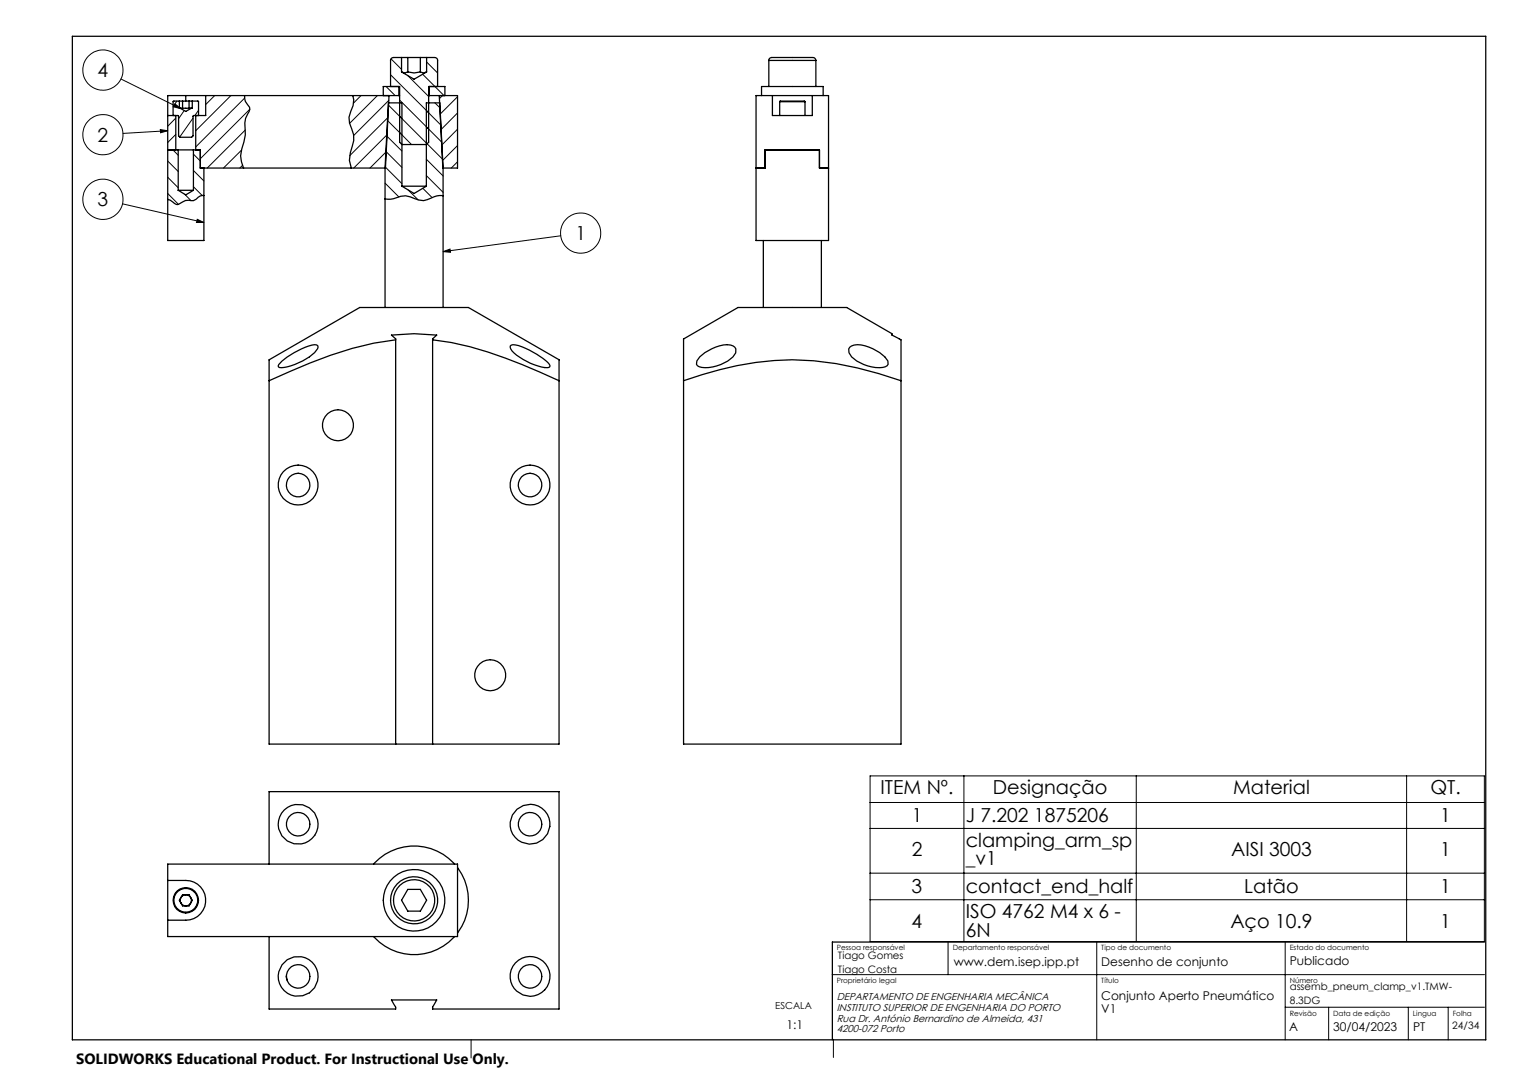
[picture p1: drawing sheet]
<svg xmlns="http://www.w3.org/2000/svg" width="420mm" height="297mm" viewBox="0 0 420 297" stroke-linecap="round" stroke-linejoin="round" font-family="sans-serif">
<g fill="none" stroke="#000" stroke-width=".35">
<path d="M20 10h390v277h-390zM110.8 19.9l.9 .2 .8-.2M110.8 15.9v4M110.8 19.9l3.5 2 3.4-2M112.5 19.9l1.8 .2 1.7-.2M112.5 15.9v4M116 19.9l.9 .2 .8-.2M116 15.9v4M117.7 15.9v4M212.2 16.7a.88 .88 0 0 1 1.1-.8h10.2a1.42 1.42 0 0 1 1.5 .4l.1 .4M212.2 16.7h12.9M212.2 16.7v7.2"/>
<path d="M225.1 16.7v7.2M47.8 31.9l.1-4h6.8l.1 4M48.5 31.9v9.5M49.5 27.9v2h.2M49.7 29.9h3.1M49.7 29.9l1.6 .9 1.5-.9M50.4 27.9v2M51.3 26.4h5.5M51.3 26.4h-5v40h10v-20M51.3 26.4v1.5M52.2 27.9v2M53.1 27.9v2h-.3"/>
<path d="M54 31.9v9.5M56.8 26.4v5.5l-3.5 .1v5.5l-.4 .4h-3.2l-.4-.4-.1-5.5-2.9-.1M56.8 26.4h53.3M67.5 26.4a3.7 3.7 0 0 0 1.4 3.2l-.1 1.2a5.7 5.7 0 0 0-1.2 4.5l.1 1.9-.4 2a7.9 7.9 0 0 0-.1 7.2M97.4 26.4l.2 1.1-.2 1.6-1.1 3.2 .1 1.7 1.2 3.2v1.6l-.9 3.3-.3 2.2 .5 2.1M105.8 26.4v-2.5h4.5v15.4l.6 .6h6.8l.6-.6v-15.4h4.5v2.5M107.4 26.4l-1 20h-51.1v-5h-1.9M107.8 23.9v-7.2a.85 .85 0 0 1 .8-.8h11.4a.78 .78 0 0 1 .8 .8v7.2M110.1 26.4h.2M110.1 23.9v2.5M118.3 26.4h.2M118.5 26.4h7.8v20h-4.1l-1-20"/>
<path d="M118.5 23.9v2.5M210.1 26.4v-2.5h17.1v2.5M213.1 26.4h11.1M213.1 26.4h-4.5v40h20v-40h-4.4M213.1 26.4v5.5h11.1v-5.5M215.2 28.1l.1-.2h6.7l.1 .2M215.2 28.1h6.9M215.2 28.1v3.8M222.1 28.1v3.8M46.3 41.4h2.9M49.2 52.5h4.2M49.2 41.4h4.2"/>
<path d="M49.2 52.5l2.1 1.3 2.1-1.3M49.2 41.4v11.1M53.4 41.4v11.1M56.3 54a2.24 2.24 0 0 0-2.2 1l-.7 .4a4.8 4.8 0 0 0-4.2 1 1.47 1.47 0 0 1-1.5-.6l-1.4-.8M110.9 51.4h6.8M110.9 51.4v-23h-3.7l-.9 18v38.5M110.9 51.4l3.4 2 3.4-2M117.7 51.4v-23h3.7l.9 18v38.5M122.3 54h-.5a7.1 7.1 0 0 0-3.9 1.1 6 6 0 0 1-4.6-.7 6.2 6.2 0 0 0-4.7 .5h-2.3M208.6 46.4h2.5v-5h15v5h2.5M210.6 66.4v18.5M226.7 66.4v18.5"/>
<path d="M77.8 99.7a20.3 20.3 0 0 1 9.1-4.6l.5 .1 .4 .6a7.3 7.3 0 0 1-4.3 3.8 12.3 12.3 0 0 1-6.3 1.9l-.4-.5zM109.2 93.8a95.3 95.3 0 0 0-29.2 8.7l-5.7 2.6M109.2 93.8v-.3l-1.2-1 6.3-.4 6.2 .4-1.1 1v.3M109.2 93.8v111.6M119.4 93.8a102.7 102.7 0 0 1 29.6 8.9l5.3 2.4M119.4 93.8v111.6M141 95.3a7.8 7.8 0 0 1 5.1 1.4 14.6 14.6 0 0 1 5.7 4.2l-.1 .3a2.38 2.38 0 0 1-2.2 .1 16.1 16.1 0 0 1-8.5-4.9l-.2-.9zM154.3 99.3v5.8M154.3 99.3l-25-14.4h-30l-25 14.4v5.8M188.6 93.6l15.1-8.7h29.9l12.5 7.2v.4l2.5 1.3v11.3M188.6 93.6v11.5M193.1 98.5a11.3 11.3 0 0 1 8.5-3.3l1.2 .6 .3 .5-.1 1.1a9 9 0 0 1-6.3 3.9 6.2 6.2 0 0 1-4.2-.3l-.3-.4 .1-1z"/>
<path d="M234.5 95.8a5.2 5.2 0 0 1 5.3 0 10.3 10.3 0 0 1 5.2 3.8l.1 1a4.3 4.3 0 0 1-4.5 .7 11.7 11.7 0 0 1-5.6-2.8l-.7-1.1-.1-1.1zM74.3 105.1v100.3h80v-100.3M188.6 105.1a86.4 86.4 0 0 1 36-5.5 101 101 0 0 1 24 5.5M188.6 105.1v100.3h60v-100.3M46.3 238.5h80v20h-80zM74.3 238.5v-20h80v60h-34.9v-.5l1.1-2h-12.5l1.2 2v.5h-34.9v-20M103.1 238.5a15 15 0 0 1 22.3 0M126.3 239.5a15 15 0 0 1 0 18M46.3 243h5a5.5 5.5 0 0 1 5.5 5.5 5.5 5.5 0 0 1-5.5 5.5h-5M50.4 247h1.8l.9 1.5-.9 1.5h-1.8l-.9-1.5zM103.1 258.5a15 15 0 0 0 22.3 0M112.5 245.5h3.5l1.7 3-1.7 3h-3.5l-1.7-3z"/>
<path d="M79 269.3l.2 1.2M409.6 260h-179.9v27"/>
<circle cx="93.3" cy="117.4" r="4.3"/>
<circle cx="82.3" cy="133.9" r="5.5"/>
<circle cx="82.3" cy="133.9" r="3.2"/>
<circle cx="146.3" cy="133.9" r="5.5"/>
<circle cx="146.3" cy="133.9" r="3.2"/>
<circle cx="135.3" cy="186.4" r="4.3"/>
<circle cx="82.3" cy="227.5" r="3.2"/>
<circle cx="82.3" cy="227.5" r="5.5"/>
<circle cx="146.3" cy="227.5" r="5.5"/>
<circle cx="146.3" cy="227.5" r="3.2"/>
<circle cx="51.3" cy="248.5" r="3.5"/>
<circle cx="51.3" cy="248.5" r="3.3"/>
<circle cx="51.3" cy="248.5" r="1.53"/>
<circle cx="114.3" cy="248.5" r="6.5"/>
<circle cx="114.3" cy="248.5" r="8.5"/>
<circle cx="114.3" cy="248.5" r="5.7"/>
<circle cx="82.3" cy="269.5" r="3.2"/>
<circle cx="82.3" cy="269.5" r="5.5"/>
<circle cx="146.3" cy="269.5" r="3.2"/>
<circle cx="146.3" cy="269.5" r="5.5"/>
</g>
<g fill="none" stroke="#000" stroke-width=".28">
<path d="M107.9 16.3l2.9 2.9M117.7 17.1l3.1 3M33.4 21.8l16.5 8.2M44.2 35.8l2.1 .3-2 .6zM46.3 36.1l-12.4 .7M48.3 28.7l1.6 1.3-2-.5zM48.5 37.1l-2.2 2.2M48.5 32.6l-2.2 2.3M48.8 27.9l-1 1.5M50.8 30.5l-1.5 2.3M53.3 32.6l-3.7 5.2M54.8 30.4l-1 1.5"/>
<path d="M59.2 26.4l-2.4 2.5M63.7 26.4l-9.7 9.7M67.5 27.1l-13.5 13.5M67.7 35.9l-10.5 10.5M68.9 30.2l-13.6 13.6M99.6 26.4l-2 2M104.1 26.4l-7.6 7.6M106.5 23.9l2.5 2.5M106.7 37.5l4.2 4.2M106.8 37.2l-9.2 9.2M106.9 33.3l4 3.9M107 32.5l-10.5 10.5"/>
<path d="M107.1 29l15.1 15M107.3 27.7l-9.7 9.7M107.8 20.6l13.9 13.9M110.3 27.6l11.6 11.7M110.3 36.6l3.3 3.3M112.5 20.8l5.8 5.8M116.6 20.5l5.9 5.9M120 28.4l1.5 1.4M122.1 26.4l-.9 .8M126.3 26.7l-4.8 4.8M126.3 31.2l-4.6 4.6M126.3 35.7l-4.4 4.4"/>
<path d="M33.8 56.3l22.5 5.1M46.3 53.4l2.9 3M46.3 48.9l2.9 2.9M46.3 44.4l2.9 2.9M47.7 41.4l1.5 1.5M50.9 53.6l1.8 1.8M53.4 51.5l2.4 2.5M53.4 47.1l2.9 2.8M53.4 42.5l1.9 1.9M66.6 41.4l-4.9 5M66.9 45.6l-.7 .8M106.3 50.5l3.8 3.9"/>
<path d="M106.3 46.1l4.6 4.6M106.5 41.8l4.4 4.4M106.6 41.9l-4.5 4.5M112.6 52.5l2.8 2.7M116.7 52l2.5 2.5M117.7 48.5l4.6 4.6M117.7 44l4.6 4.6M126.3 40.2l-4.2 4.1M126.3 44.7l-1.8 1.7M54.4 60.5l1.9 .9h-2.1zM122.3 69.5l1.9-.7 .1 .8zM154.7 65.1l-32.4 4.4"/>
<path d="M240.1 214.2h169.5v45.7h-169.5zM266 214.2v45.7M313.5 214.2v45.7M388.2 214.2v45.7M240.1 221.5h169.5M240.1 228.7h169.5M240.1 241h169.5M240.1 248.4h169.5M229.6 269h180M261.6 260v9M302.6 260v27M354.6 260v27"/>
<path d="M354.6 278h55M366.6 278v9M388.6 278v9M399.6 278v9M130 287v5M230 286.9v5"/>
<circle cx="28.4" cy="19.3" r="5.6"/>
<circle cx="28.4" cy="37.2" r="5.6"/>
<circle cx="28.4" cy="55" r="5.6"/>
<circle cx="160.2" cy="64.3" r="5.6"/>
</g>
<path d="M122.3 69.5l1.9-.7 .1 .8zM54.4 60.5l1.9 .9h-2.1zM44.2 35.8l2.1 .3-2 .6zM48.3 28.7l1.6 1.3-2-.5z" fill="#000"/>
<g font-size="5.3">
<text x="26.9" y="21.2">4</text>
<text x="26.9" y="39.1">2</text>
<text x="26.9" y="56.9">3</text>
<text x="158.8" y="66.2">1</text>
<text x="243" y="219.2">ITEM Nº.</text>
<text x="274" y="219.2">Designação</text>
<text x="340.3" y="219.2">Material</text>
<text x="394.7" y="219.2">QT.</text>
<text x="251.6" y="227">1</text>
<text x="266.5" y="227">J 7.202 1875206</text>
<text x="397.4" y="227">1</text>
<text x="266.5" y="233.7">clamping_arm_sp</text>
<text x="251.6" y="236.2">2</text>
<text x="266.5" y="238.8">_v1</text>
<text x="339.7" y="236.2">AISI 3003</text>
<text x="397.4" y="236.2">1</text>
<text x="251.6" y="246.6">3</text>
<text x="266.5" y="246.6">contact_end_half</text>
<text x="343.3" y="246.6">Latão</text>
<text x="397.4" y="246.6">1</text>
<text x="251.6" y="256">4</text>
<text x="266.5" y="253.4">ISO 4762 M4 x 6 -</text>
<text x="339.5" y="256">Aço 10.9</text>
<text x="397.4" y="256">1</text>
<text x="266.5" y="258.6">6N</text>
</g>
<text font-size="4.1" x="21" y="293.7">SOLIDWORKS Educational Product. For Instructional Use Only.</text>
<g font-size="3.3">
<text x="263.2" y="266.5">www.dem.isep.ipp.pt</text>
<text x="303.9" y="266.5">Desenho de conjunto</text>
<text x="355.9" y="266.5">Publicado</text>
<text x="303.9" y="276.1">Conjunto Aperto Pneumático</text>
<text x="303.9" y="279.6">V1</text>
<text x="217" y="283.9">1:1</text>
<text x="355.8" y="284.7">A</text>
<text x="367.9" y="284.7">30/04/2023</text>
<text x="390" y="284.7">PT</text>
</g>
<g font-size="2.8">
<text x="231.2" y="264.8">Tiago Gomes</text>
<text x="231.2" y="268.6">Tiago Costa</text>
<text x="230.9" y="276">DEPARTAMENTO DE ENGENHARIA MECÂNICA</text>
<text x="355.9" y="273.4">assemb_pneum_clamp_v1.TMW-</text>
<text x="230.9" y="282">Rua Dr. António Bernardino de Almeida, 431</text>
<text x="230.9" y="279">INSTITUTO SUPERIOR DE ENGENHARIA DO PORTO</text>
<text x="355.9" y="277.2">8.3DG</text>
<text x="230.9" y="285">4200-072 Porto</text>
<text x="400.8" y="284.1">24/34</text>
</g>
<text font-size="2.7" x="213.9" y="278.6">ESCALA</text>
<g font-size="2">
<text x="230.9" y="262.3">Pessoa responsável</text>
<text x="262.9" y="262.3">Departamento responsável</text>
<text x="303.9" y="262.3">Tipo de documento</text>
<text x="355.9" y="262.1">Estado do documento</text>
<text x="230.9" y="271.3">Proprietário legal</text>
<text x="303.9" y="271.3">Título</text>
<text x="355.9" y="271.3">Número</text>
<text x="355.9" y="280.3">Revisão</text>
<text x="367.9" y="280.3">Data de edição</text>
<text x="389.9" y="280.3">Lingua</text>
<text x="400.9" y="280.3">Folha</text>
</g>
</svg>
